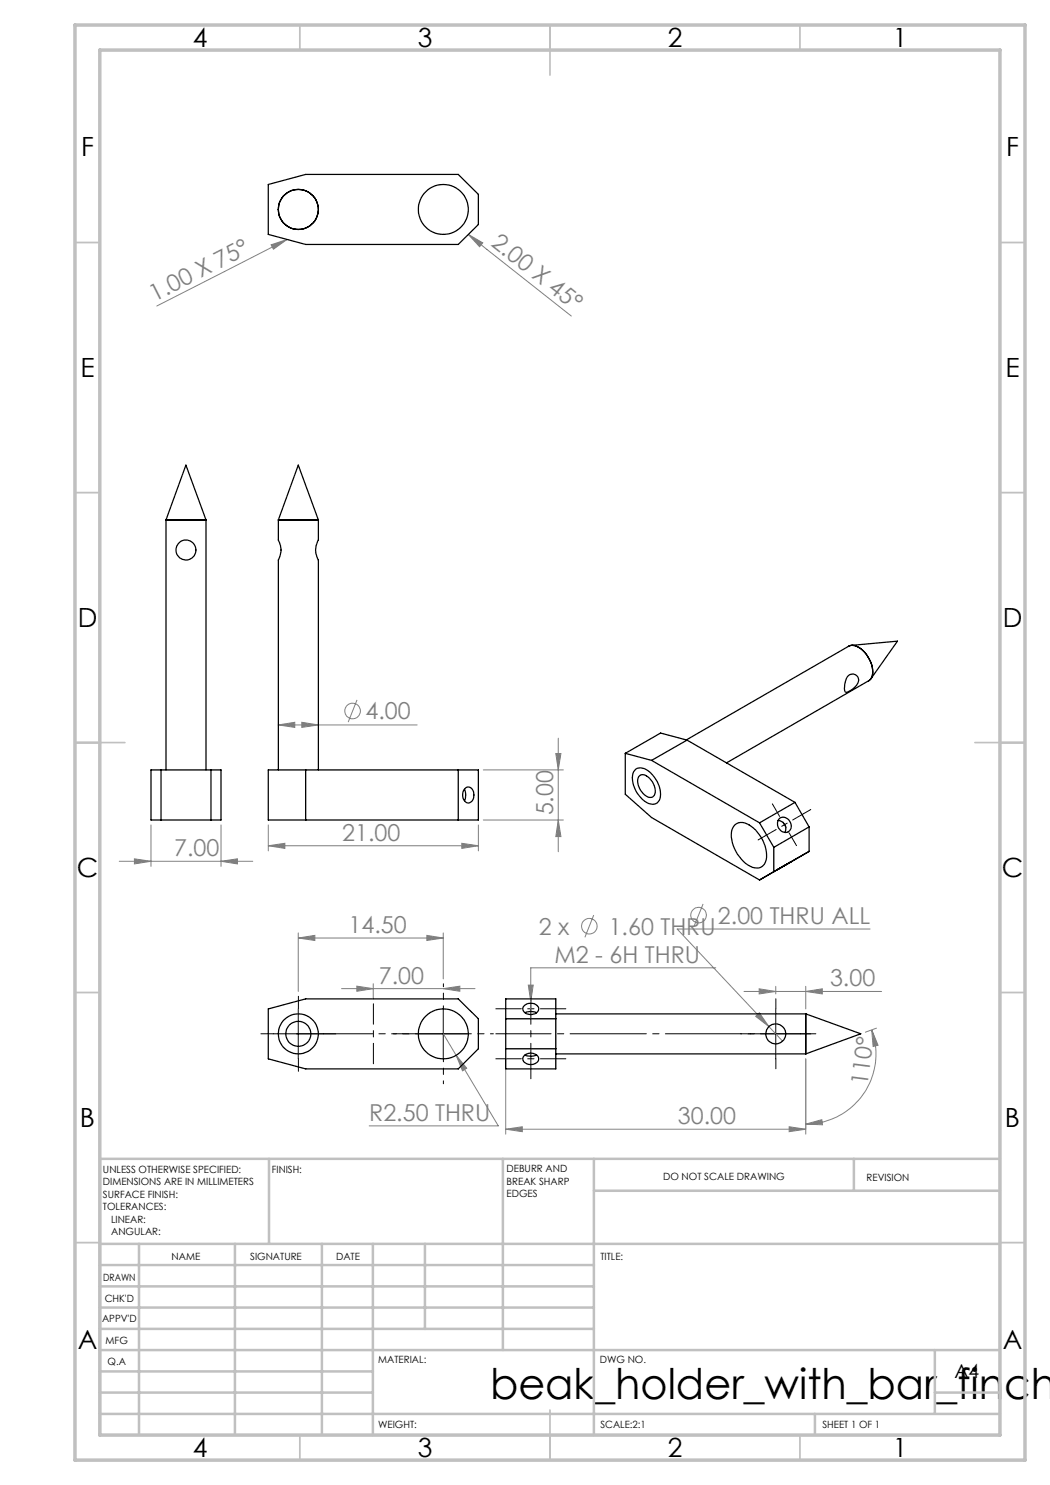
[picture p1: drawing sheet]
<svg xmlns="http://www.w3.org/2000/svg" width="210mm" height="297mm" viewBox="0 0 210 297" stroke-linecap="round" stroke-linejoin="round" font-family="sans-serif">
<g fill="none" stroke="#808080" stroke-width=".2">
<path d="M54.2 49l3.2-1.1-2.7 1.9zM57.4 47.9l-26 13.3M93.7 46.9l2.9 1.7-.7 .8zM93.7 46.9l20.6 16.3M71.4 140l-1.8 4.4M55.7 145l3.2-.5v1zM55.7 145h27.7M60.4 144.5l3.3 .5-3.3 .5zM96.7 154h16M111.2 150.7h1l-.5 3.3zM111.7 147.6v22.8M23.8 172.3h26.8"/>
<path d="M26.9 171.8l3.3 .5-3.3 .5zM30.2 165v8.3M44.2 172.3l3.3-.5v1zM44.2 165v8.3M53.7 169.2l3.3-.5v1zM53.7 165v5.2M53.7 169.2h42M92.4 168.7l3.3 .5-3.3 .5zM95.7 165v5.2M96.7 164h16M111.7 164l.5 3.3h-1zM59.7 187.6l3.3-.5v1z"/>
<path d="M59.7 186.6v11.7M59.7 187.6h29M68.3 197.7h26.7M71.4 197.2l3.2 .5-3.2 .6zM74.6 196.7v3.1M85.4 187.1l3.3 .5-3.3 .5zM88.7 197.7l3.3-.5v1.1zM88.7 186.6v9.2M105.7 197h.9l-.4 3.3zM118.7 183l-1.7 4.5M140.6 180.8l-1.8 4.4M143.2 193.6h-37v8.2"/>
<path d="M148.8 198.3h27.5M151.8 197.8l3.4 .5-3.4 .5zM155.2 197.3v1.5M161.1 198.3l3.4-.5v1zM161.1 197.3v4.5M174 185.8h-38.6l21.1 22.4M88.7 206.8l11 18.4h-25.9M91.2 211.1l2.1 2.5-.8 .6zM101.1 211.8v15M151.1 203.3l.8-.7 1.9 2.7zM161.1 211.8v15M174.3 206l1.3 3.1-1 .2z"/>
<path d="M174.3 206a14 14 0 0 1-13.2 18.8M175.3 205.6l-2.2 .8M101.1 225.8l3.4-.4v.9zM101.1 225.8h60M157.8 225.4l3.3 .4-3.3 .5zM161.1 224.8l3.3-.9 .1 1.1z"/>
<circle cx="70.5" cy="142.2" r="1.55"/>
<circle cx="117.9" cy="185.2" r="1.55"/>
<circle cx="139.7" cy="183" r="1.56"/>
</g>
<path d="M59.1 206.8h34.6" fill="none" stroke="#000" stroke-width=".2" stroke-dasharray="15.2 1.3 1.3 1.3" stroke-dashoffset="-.1"/>
<path d="M151.6 168l10.6-6.1M74.7 212.8v-12" fill="none" stroke="#000" stroke-width=".2" stroke-dasharray="15.2 1.3 1.3 1.3" stroke-dashoffset="11.1"/>
<path d="M54.7 206.8h-2.5M59.7 201.8v-2.5M59.7 211.8v2.5M64.7 206.8h2.5M150.2 206.8h-2M155.2 201.8v-2M155.2 211.8v2M160.2 206.8h2" fill="none" stroke="#000" stroke-width=".2" stroke-dasharray="15.2 1.3 1.3 1.3"/>
<path d="M83.7 206.8h-5M88.7 201.8v-5M88.7 211.8v5M93.7 206.8h5" fill="none" stroke="#000" stroke-width=".2" stroke-dasharray="15.2 1.3 1.3 1.3" stroke-dashoffset="14.6"/>
<path d="M99.2 206.8h64" fill="none" stroke="#000" stroke-width=".2" stroke-dasharray="15.2 1.3 1.3 1.3" stroke-dashoffset="4.2"/>
<path d="M99.2 211.8h14M99.2 201.8h14" fill="none" stroke="#000" stroke-width=".2" stroke-dasharray="15.2 1.3 1.3 1.3" stroke-dashoffset="10.1"/>
<path d="M106.2 215.8v-18" fill="none" stroke="#000" stroke-width=".2" stroke-dasharray="15.2 1.3 1.3 1.3" stroke-dashoffset="8.1"/>
<path d="M154.5 160.8l4.8 8.3" fill="none" stroke="#000" stroke-width=".2" stroke-dasharray="15.2 1.3 1.3 1.3" stroke-dashoffset="12.3"/>
<path d="M54.6 206.8h10.1M59.7 201.8v10M83.7 206.8h10M88.7 201.8v10M150.1 206.8h10.1M155.2 201.8v10" fill="none" stroke="#000" stroke-width=".2"/>
<g fill="none" stroke="#c0c0c0" stroke-width=".35">
<path d="M60 5v5M110 5v10M160 5v5M15 48.5h5M200 48.5h5M15 98.5h5M200 98.5h5M15 148.5h10M195 148.5h10M15 198.5h5M200 198.5h5M15 248.5h5"/>
<path d="M200 248.5h5M60 287v5M110 282v10M160 287v5"/>
</g>
<g fill="none" stroke="#c0c0c0" stroke-width=".5">
<path d="M53.8 231.8v17M100.6 231.8v38.2M118.8 231.8v55.2M118.8 238.2h81.2M170.8 231.8v6.4M200 231.8h-180v55.2M20 248.8h180M20 257.3h98.8M20 253h98.8M27.8 248.8v38.2M47 248.8v38.2M64.4 248.8v38.2"/>
<path d="M74.6 248.8v38.2M85 248.8v17M20 265.8h98.8M20 261.5h98.8M20 278.5h54.6M20 274.3h54.6M20 270h180M187 278.5h13M187 270v12.8M20 282.8h180M163 282.8v4.2"/>
</g>
<path d="M15 5h190v287h-190zM20 10h180v277h-180z" fill="none" stroke="#c0c0c0" stroke-width=".7"/>
<g fill="#808080">
<path d="M54.2 49l3.2-1.1-2.7 1.9z"/>
<path d="M93.7 46.9l2.9 1.7-.7 .8z"/>
<path d="M44.2 172.3l3.3-.5v1zM26.9 171.8l3.3 .5-3.3 .5z"/>
<path d="M53.7 169.2l3.3-.5v1zM92.4 168.7l3.3 .5-3.3 .5zM91.2 211.1l1.3 3.1 .8-.6zM71.4 197.2l3.2 .5-3.2 .6zM88.7 197.7l3.3-.5v1.1zM59.7 187.6l3.3-.5v1zM85.4 187.1l3.3 .5-3.3 .5zM151.1 203.3l2.7 2-1.9-2.7zM105.7 197l.5 3.3 .4-3.3z"/>
<path d="M55.7 145l3.2-.5v1zM60.4 144.5l3.3 .5-3.3 .5z"/>
<path d="M161.1 224.8l3.3-.9 .1 1.1zM174.3 206l1.3 3.1-1 .2z"/>
<path d="M111.7 164l.5 3.3h-1zM111.2 150.7h1l-.5 3.3z"/>
<path d="M101.1 225.8l3.4-.4v.9zM157.8 225.4l3.3 .4-3.3 .5z"/>
<path d="M151.8 197.8l3.4 .5-3.4 .5zM161.1 198.3l3.4-.5v1z"/>
</g>
<g fill="none" stroke="#000" stroke-width=".25">
<path d="M53.7 36.9l7.4-2h30.6l4 4v6l-4 4h-30.6l-7.4-2zM33.2 104h8M33.2 104l4-11 4 11M33.2 104v50M41.2 104v50M55.7 104h8M55.7 104v4a4 4 0 0 1 0 4v42M55.7 104l4-11 4 11M63.7 104l-.1 4.1a4 4 0 0 0 0 3.9M63.7 112v42M169.7 135.1a1.26 1.26 0 0 1 1.8 .1 1.26 1.26 0 0 1-.2 1.8 3.4 3.4 0 0 1-2.2 1.4 3.5 3.5 0 0 1 .6-3.3zM170.3 129.1l9.2-.9-5.3 7.6"/>
<path d="M30.2 154h14v10h-14zM32.2 154v10M42.2 154v10M53.7 154h42v10h-42zM61.1 154v10M91.7 154v10M92.9 157.9a2.7 2.7 0 0 1 0 2.2M92.9 157.8a1.01 1.01 0 0 1 1.1-.3 1.01 1.01 0 0 1 .7 .9 1.55 1.55 0 0 1-1.2 2.2 1.83 1.83 0 0 1-.6-2.8zM125.1 150.7v8.2l5.2 4.6 21.6 12.5M125.1 150.7l5.2 1.4M127.1 153.8a2.59 2.59 0 0 1 3.4 1.1 5.2 5.2 0 0 1 1.4 5.2 1.84 1.84 0 0 1-3 .1 5.9 5.9 0 0 1-2.3-5.5zM127.9 155.2a1.42 1.42 0 0 1 2 .5 2.93 2.93 0 0 1 .8 3.5 1.42 1.42 0 0 1-2-.5 2.93 2.93 0 0 1-.8-3.5z"/>
<path d="M130.3 152.1l21.6 12.5M137.3 148l32.4-18.7a2.42 2.42 0 0 1 2.8 .7 5.4 5.4 0 0 1 1.8 5.6l-.5 .5-28.5 16.5M137.4 148l-7.1 4.1M137.4 148l21.6 12.5M137.4 148l-5.3-1.4-7 4.1M147 164.9a2.51 2.51 0 0 1 3.2 .4 7.4 7.4 0 0 1 3 6.6 2 2 0 0 1-3.2 1.3 7.5 7.5 0 0 1-3.7-6.8l.3-.9zM151.9 164.6l2.9 4.9M154.8 169.5v4.8M154.8 174.3l-2.9 1.7M155.5 173.9l2.8-1.6zM155.6 164.1a1.61 1.61 0 0 1 1.4 2.4M155.9 163.7a1.63 1.63 0 0 1 2.1 .6 1.63 1.63 0 0 1-.3 2.1 1.67 1.67 0 0 1-1.9-.7 1.67 1.67 0 0 1 .1-2z"/>
<path d="M159 160.5l-7.1 4.1M159 160.5l2.8 4.9M159 171.9l-7.1 4.1M161.8 165.4l-7 4.1M161.8 165.4v4.9l-7 4M101.1 199.8h10.1v14h-10.1zM53.7 201.8l7.4-2h30.6l4 4v6l-4 4h-30.6l-7.4-2zM101.1 209.8h10.1M101.1 203.8h10.1M105 201a1.83 1.83 0 0 1 2.7 .6 1.62 1.62 0 0 1-2.6 1 .91 .91 0 0 1-.1-1.6zM105 211a1.71 1.71 0 0 1 2.7 .8 1.72 1.72 0 0 1-1.5 1.1 1.72 1.72 0 0 1-1.6-1.1v-.4zM105 211a2.78 2.78 0 0 0 2.3 0"/>
<path d="M105 202.5a2.84 2.84 0 0 1 2.3 .1M111.2 210.8h49.9M111.2 202.8h49.9M161.1 202.8v8M161.1 202.8l11.1 4-11.1 4"/>
<circle cx="59.7" cy="41.9" r="4"/>
<circle cx="88.7" cy="41.9" r="5"/>
<circle cx="37.2" cy="110" r="2.01"/>
<circle cx="59.7" cy="206.8" r="2.49"/>
<circle cx="59.7" cy="206.8" r="4"/>
<circle cx="88.7" cy="206.8" r="5"/>
<circle cx="155.2" cy="206.8" r="2"/>
</g>
<text font-size="8.5" x="98" y="279.7">beak_holder_with_bar_finch</text>
<g font-size="5.3">
<text x="38.5" y="9.5">4</text>
<text x="83.5" y="9.5">3</text>
<text x="133.6" y="9.5">2</text>
<text x="178.6" y="9.5">1</text>
<text x="16.2" y="31.3">F</text>
<text x="201.2" y="31.3">F</text>
<text x="16.1" y="75.5">E</text>
<text x="201.1" y="75.5">E</text>
<text x="15.5" y="125.5">D</text>
<text x="200.5" y="125.5">D</text>
<text x="15.4" y="175.5">C</text>
<text x="200.4" y="175.5">C</text>
<text x="16" y="225.5">B</text>
<text x="201" y="225.5">B</text>
<text x="15.5" y="269.8">A</text>
<text x="200.5" y="269.8">A</text>
<text x="38.5" y="291.5">4</text>
<text x="83.5" y="291.5">3</text>
<text x="133.6" y="291.5">2</text>
<text x="178.6" y="291.5">1</text>
</g>
<g font-size="4.7" fill="#808080">
<text x="98" y="49.1" transform="rotate(38 98 49.1)">2.00 X 45°</text>
<text x="30.9" y="60.3" transform="rotate(-27 30.9 60.3)">1.00 X 75°</text>
<text x="73.1" y="143.9">4.00</text>
<text x="110.7" y="163.1" transform="rotate(-90 110.7 163.1)">5.00</text>
<text x="34.8" y="171.2">7.00</text>
<text x="68.4" y="168.1">21.00</text>
<text x="143.6" y="184.7">2.00 THRU ALL</text>
<text x="69.7" y="186.6">14.50</text>
<text x="107.8" y="186.9">2 x</text>
<text x="121.7" y="186.9">1.60 THRU</text>
<text x="75.8" y="196.7">7.00</text>
<text x="110.9" y="192.5">M2 - 6H THRU</text>
<text x="166" y="197.2">3.00</text>
<text x="173.5" y="217.2" transform="rotate(-83 173.5 217.2)">110°</text>
<text x="73.8" y="224.1">R2.50 THRU</text>
<text x="135.6" y="224.8">30.00</text>
</g>
<text font-size="3.9" x="190.9" y="275.5">A4</text>
<g font-size="2">
<text x="20.6" y="234.6">UNLESS OTHERWISE SPECIFIED:</text>
<text x="20.6" y="237.1">DIMENSIONS ARE IN MILLIMETERS</text>
<text x="20.6" y="239.6">SURFACE FINISH:</text>
<text x="54.4" y="234.6">FINISH:</text>
<text x="101.3" y="234.5">DEBURR AND</text>
<text x="101.3" y="237">BREAK SHARP</text>
<text x="101.3" y="239.5">EDGES</text>
<text x="132.6" y="236">DO NOT SCALE DRAWING</text>
<text x="173.3" y="236.2">REVISION</text>
<text x="20.6" y="242.1">TOLERANCES:</text>
<text x="22.2" y="244.6">LINEAR:</text>
<text x="22.2" y="247.1">ANGULAR:</text>
<text x="34.3" y="252">NAME</text>
<text x="50" y="251.9">SIGNATURE</text>
<text x="67.2" y="251.9">DATE</text>
<text x="120.1" y="251.9">TITLE:</text>
<text x="20.6" y="256.1">DRAWN</text>
<text x="20.9" y="260.3">CHK'D</text>
<text x="20.4" y="264.4">APPV'D</text>
<text x="21.1" y="268.8">MFG</text>
<text x="21.5" y="273">Q.A</text>
<text x="75.6" y="272.5">MATERIAL:</text>
<text x="120" y="272.5">DWG NO.</text>
<text x="75.6" y="285.5">WEIGHT:</text>
<text x="120.1" y="285.6">SCALE:2:1</text>
<text x="164.5" y="285.6">SHEET 1 OF 1</text>
</g>
</svg>
